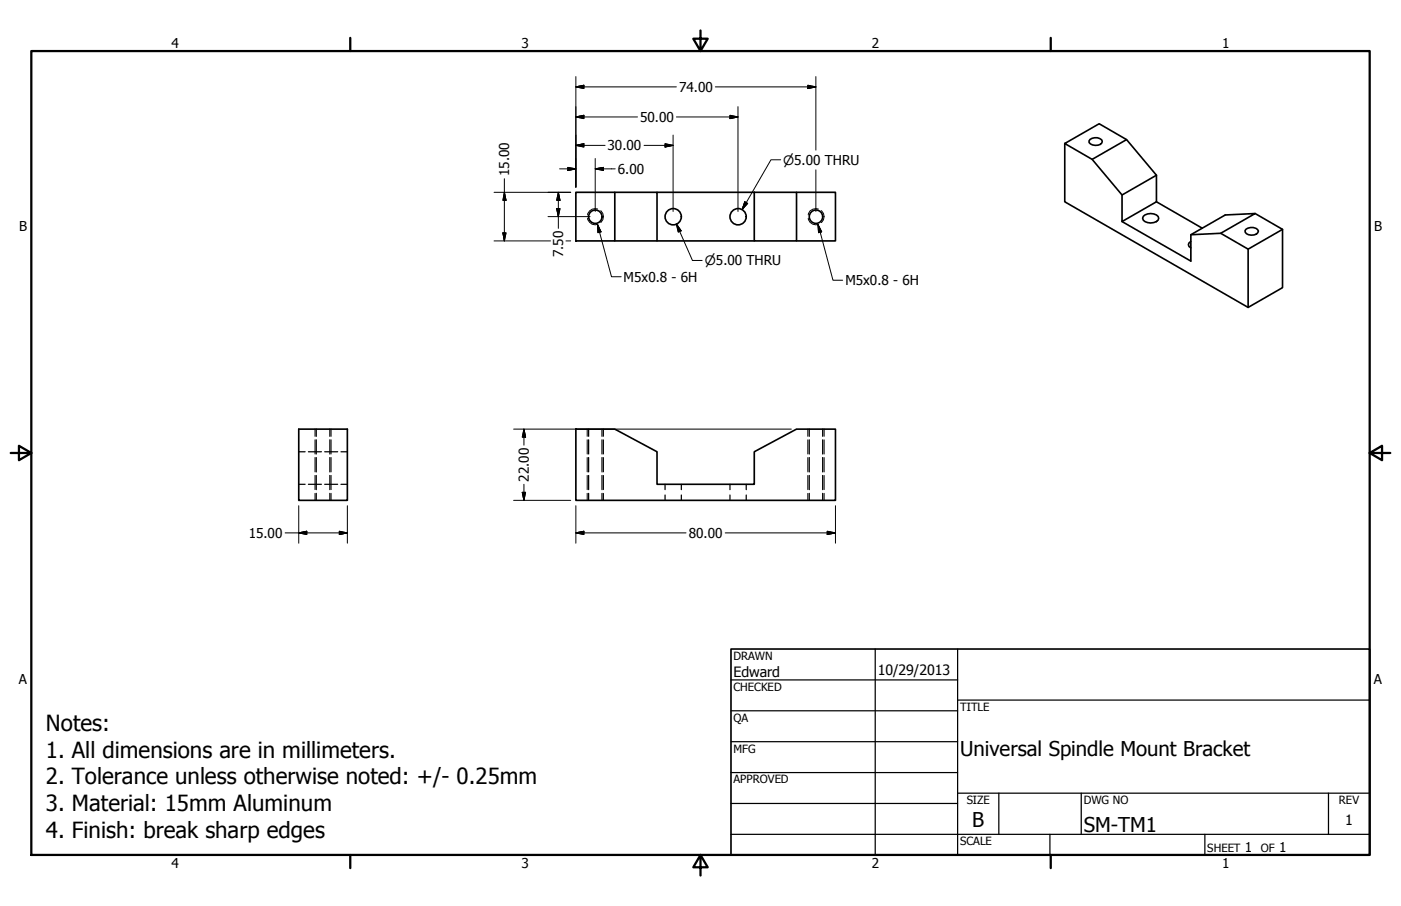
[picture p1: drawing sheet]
<svg xmlns="http://www.w3.org/2000/svg" width="432mm" height="279mm" viewBox="0 0 432 279" stroke-linecap="round" stroke-linejoin="round" font-family="sans-serif">
<!-- layer: Visible (ANSI) -->
<g fill="none" stroke="#000" stroke-width=".51">
<path d="M177.5 59.3h12v15h-12zM189.5 59.3h13v15h-13M202.5 59.3h30v15h13v-15h-13M245.5 59.3h12v15h-12M328.2 44.3l10.6-6.1 8.4 4.9-10.6 6zM328.2 44.3v17.9l56.5 32.6M336 43a2.54 2.54 0 0 1 3.7 .6 2.36 2.36 0 0 1-4 .3v-.5zM347.2 43.1l9.2 10.9-10.6 6.1-9.2-11M356.4 54v8.2l-10.6 6.1v-8.2M202.5 74.3h30M345.8 68.3l21.2 12.2v-8.1l10.6-6.1 9.2-.5-10.6 6.1-9.2 .5M352.4 66.7a3.4 3.4 0 0 1 4.5 0l.2 .6a2.44 2.44 0 0 1-3.4 1.3l-1.3-.7-.2-.6z"/>
<path d="M356.4 62.2l14.1 8.2M367 74.4l-.7 1 .2 .6 .5 .5M384 70.7a2.63 2.63 0 0 1 3.9 .5 2.38 2.38 0 0 1-4.1 .4l-.1-.5zM386.8 65.8l8.5 4.9-10.6 6.1-8.5-4.9M395.3 70.7v18l-10.6 6.1v-18M92.1 132.3h15v22h-15zM177.5 132.3h12l13 7v10.1h30v-10.1l13-7h12v22h-80z"/>
<circle cx="183.5" cy="66.8" r="2.06"/>
<circle cx="207.5" cy="66.8" r="2.51"/>
<circle cx="227.5" cy="66.8" r="2.51"/>
<circle cx="251.5" cy="66.8" r="2.06"/>
</g>
<!-- layer: Hidden (ANSI) -->
<g fill="none" stroke="#000" stroke-width=".38">
<path d="M92.1 139.3h1.9M95.1 139.3h4M97.5 132.3v2.3M97.5 135.6v4.4M100.1 139.3h4M101.7 132.3v2.3M101.7 135.6v4.4M105.1 139.3h2M181.4 132.3v2.3M181.4 135.6v4.4M185.5 132.3v2.3M185.5 135.6v4.4"/>
<path d="M249.4 132.3v2.3M249.4 135.6v4.4M253.6 132.3v2.3M253.6 135.6v4.4M92.1 149.4h1.9M95.1 149.4h4M97.5 141.1v4.4M97.5 146.6v4.4M97.5 152.1v2.2M100.1 149.4h4M101.7 141.1v4.4M101.7 146.6v4.4"/>
<path d="M101.7 152.1v2.2M105.1 149.4h2M181.4 141.1v4.4M181.4 146.6v4.4M181.4 152.1v2.2M185.5 141.1v4.4M185.5 146.6v4.4M185.5 152.1v2.2M205 149.4v1.6M205 152.7v1.6M210 149.4v1.6M210 152.7v1.6"/>
<path d="M225 149.4v1.6M225 152.7v1.6M230 149.4v1.6M230 152.7v1.6M249.4 141.1v4.4M249.4 146.6v4.4M249.4 152.1v2.2M253.6 141.1v4.4M253.6 146.6v4.4M253.6 152.1v2.2"/>
</g>
<!-- layer: Hidden Narrow (ANSI) -->
<g fill="none" stroke="#000" stroke-width=".31">
<path d="M181.1 67.3a2.34 2.34 0 0 0 3.1 1.9M184.2 64.5a2.37 2.37 0 0 0-3.1 1.8M185.2 65a2.47 2.47 0 0 1 0 3.6M249.1 67.3a2.26 2.26 0 0 0 3.1 1.9M252.2 64.5a2.37 2.37 0 0 0-3.1 1.8M253.1 65a2.35 2.35 0 0 1 0 3.6M97.1 132.3v2.3M97.1 135.6v4.4M102 132.3v2.3M102 135.6v4.4M181 132.3v2.3M181 135.6v4.4"/>
<path d="M186 132.3v2.3M186 135.6v4.4M249 132.3v2.3M249 135.6v4.4M254 132.3v2.3M254 135.6v4.4M97.1 141.1v4.4M97.1 146.6v4.4M97.1 152.1v2.2M102 141.1v4.4M102 146.6v4.4M102 152.1v2.2"/>
<path d="M181 141.1v4.4M181 146.6v4.4M181 152.1v2.2M186 141.1v4.4M186 146.6v4.4M186 152.1v2.2M249 141.1v4.4M249 146.6v4.4M249 152.1v2.2M254 141.1v4.4M254 146.6v4.4M254 152.1v2.2"/>
</g>
<!-- layer: Border (ANSI) -->
<path d="M9.7 15.7h412.4v248h-412.4zM107.9 11.7v4M215.9 9.4v6.3l-2.2-3.8h4.4l-2.2 3.8M323.8 11.7v4M3.3 139.7h6.4l-3.9-2.2v4.4l3.9-2.2M422.1 139.7l3.9 2.2v-4.4l-3.9 2.2h6.4M107.9 263.7v4M215.9 263.7l2.2 3.8h-4.4l2.2-3.8v6.3M323.8 263.7v4" fill="none" stroke="#000" stroke-width=".7"/>
<!-- layer: Title (ANSI) -->
<g fill="none" stroke="#000" stroke-width=".38">
<path d="M225.3 209.7h69.8M225.3 219.2h69.8M269.7 200.2v63.5M295.1 215.9h127M295.1 200.2v63.5M225.3 228.7h69.8M225.3 238.3h69.8M225.3 257.3h196.8M225.3 247.8h69.8M295.1 244.6h127M307.8 244.6v12.7M323.6 257.3v6.4"/>
<path d="M333.2 244.6v12.7M371.3 257.3v6.4M409.4 244.6v12.7"/>
</g>
<path d="M225.3 200.2h196.8v63.5h-196.8z" fill="none" stroke="#000" stroke-width=".51"/>
<!-- layer: Dimension (ANSI) -->
<g fill="none" stroke="#000" stroke-width=".31">
<path d="M177.5 36.1l2.5-.5v1zM177.5 26.8l2.5-.5v1zM177.5 23.6v34.1M177.5 36.1h19M177.5 26.8h31M208.5 36.1h19M220.5 26.8h31M225 35.6l2.5 .5-2.5 .5zM227.5 32.9v32.3M249 26.3l2.5 .5-2.5 .5zM251.5 23.6v22.7M152.3 59.3h23.6"/>
<path d="M155.4 59.3l.6 2.5h-1zM155.4 55.1v19.2M172.1 59.3l.5 2.5h-1zM172.1 59.3v11.1M172.5 52.1h5M175 51.6l2.5 .5-2.5 .5zM177.5 44.8l2.5-.5v1zM177.5 44.8h9M183.5 52.1l2.5-.5v1zM183.5 52.1h6.1M183.5 48.9v16.3M198.5 44.8h9"/>
<path d="M205 44.3l2.5 .5-2.5 .5zM207.5 41.7v23.5M251.5 52.4v12.8M152.3 74.3h17.4M155 71.8h1l-.6 2.5zM168.9 66.8h13M171.6 64.3h1l-.5 2.5zM174.4 74.3h1.5M158.3 132.3h85.6M161.5 132.3l.5 2.5h-1zM161.5 132.3v5M92.1 156v11.5"/>
<path d="M107.1 156v11.5M158.3 154.3h17.6M161 151.8h1l-.5 2.5zM161.5 149.4v4.9M177.5 156v11.5M257.5 156v11.5M87.9 164.3h19.2M92.1 164.3l2.5-.5v1zM104.6 163.8l2.5 .5-2.5 .5zM177.5 164.3l2.5-.5v1zM177.5 164.3h34M223.5 164.3h34"/>
<path d="M255 163.8l2.5 .5-2.5 .5z"/>
</g>
<g fill="#000" stroke="#000" stroke-width=".31">
<path d="M177.5 36.1l2.5-.5zM177.5 36.1l2.5-.5v1zM177.5 26.8l2.5-.5zM177.5 26.8l2.5-.5v1zM225 36.6l2.5-.5zM225 35.6l2.5 .5-2.5 .5zM249 27.3l2.5-.5zM249 26.3l2.5 .5-2.5 .5zM175 52.6l2.5-.5zM175 51.6l2.5 .5-2.5 .5zM177.5 44.8l2.5-.5zM177.5 44.8l2.5-.5v1z"/>
<path d="M183.5 52.1l2.5-.5zM183.5 52.1l2.5-.5v1zM205 45.3l2.5-.5zM205 44.3l2.5 .5-2.5 .5zM155 71.8l.4 2.5zM155 71.8h1l-.6 2.5zM155.4 59.3l.6 2.5zM155.4 59.3l.6 2.5h-1zM171.6 64.3l.5 2.5zM171.6 64.3h1l-.5 2.5zM172.1 59.3l.5 2.5zM172.1 59.3l.5 2.5h-1z"/>
<path d="M161.5 132.3l.5 2.5zM161.5 132.3l.5 2.5h-1zM161 151.8l.5 2.5zM161 151.8h1l-.5 2.5zM92.1 164.3l2.5-.5zM92.1 164.3l2.5-.5v1zM104.6 164.8l2.5-.5zM104.6 163.8l2.5 .5-2.5 .5zM177.5 164.3l2.5-.5zM177.5 164.3l2.5-.5v1zM255 164.8l2.5-.5zM255 163.8l2.5 .5-2.5 .5z"/>
</g>
<!-- layer: Symbol (ANSI) -->
<path d="M240.6 49.3h-3l-8.9 15.3M184.1 69.2l1.1 2.3-.9 .3zM184.1 69.2l4.4 16.1h3M208.5 69.1l1.4 2.1-.9 .4zM208.5 69.1l4.9 11.2h3M229.6 62.2l.8 .5-1.7 1.9zM252.1 69.2l1.1 2.3-.9 .3zM252.1 69.2l4.6 17.2h3" fill="none" stroke="#000" stroke-width=".31"/>
<path d="M184.1 69.2l1.1 2.3zM184.1 69.2l1.1 2.3-.9 .3zM208.5 69.1l1.4 2.1zM208.5 69.1l1.4 2.1-.9 .4zM229.6 62.2l-.9 2.4zM229.6 62.2l.8 .5-1.7 1.9zM252.1 69.2l1.1 2.3zM252.1 69.2l1.1 2.3-.9 .3z" fill="#000" stroke="#000" stroke-width=".31"/>
<g font-size="6.9">
<text x="14.2" y="225.4">Notes:</text>
<text x="14.2" y="233.6">1. All dimensions are in millimeters.</text>
<text x="14.2" y="241.8">2. Tolerance unless otherwise noted: +/- 0.25mm</text>
<text x="14.2" y="250.1">3. Material: 15mm Aluminum</text>
<text x="14.2" y="258.3">4. Finish: break sharp edges</text>
</g>
<g font-size="6.3">
<text x="295.9" y="233.1">Universal Spindle Mount Bracket</text>
<text x="299.7" y="255.1">B</text>
<text x="334" y="256.5">SM-TM1</text>
</g>
<g font-size="4.4">
<text x="226.1" y="208.9">Edward</text>
<text x="270.5" y="208.2">10/29/2013</text>
<text x="414.6" y="254.4">1</text>
</g>
<g font-size="4.2">
<text x="52.8" y="14.7">4</text>
<text x="160.8" y="14.7">3</text>
<text x="268.7" y="14.7">2</text>
<text x="376.7" y="14.7">1</text>
<text x="209.3" y="28.3">74.00</text>
<text x="197.3" y="37.6">50.00</text>
<text x="187.3" y="46.4">30.00</text>
<text x="190.4" y="53.6">6.00</text>
<text x="157" y="54.3" transform="rotate(-90 157 54.3)">15.00</text>
<text x="5.9" y="71.4">B</text>
<text x="423.5" y="71.4">B</text>
<text x="173.6" y="79.4" transform="rotate(-90 173.6 79.4)">7.50</text>
<text x="192.2" y="86.9">M5x0.8 - 6H</text>
<text x="260.5" y="87.9">M5x0.8 - 6H</text>
<text x="163" y="148.5" transform="rotate(-90 163 148.5)">22.00</text>
<text x="76.6" y="165.9">15.00</text>
<text x="212.3" y="165.9">80.00</text>
<text x="5.8" y="211.1">A</text>
<text x="423.4" y="211.1">A</text>
<text x="383.7" y="262.8">1</text>
<text x="394.2" y="262.8">1</text>
<text x="52.8" y="267.7">4</text>
<text x="160.8" y="267.7">3</text>
<text x="268.7" y="267.7">2</text>
<text x="376.7" y="267.7">1</text>
</g>
<g font-size="4">
<text x="241.4" y="50.8">⌀5.00 THRU</text>
<text x="217.2" y="81.9">⌀5.00 THRU</text>
</g>
<g font-size="3.5">
<text x="226.1" y="203.5">DRAWN</text>
<text x="226.1" y="213">CHECKED</text>
<text x="295.9" y="219.2">TITLE</text>
<text x="226.1" y="222.6">QA</text>
<text x="226.1" y="232.1">MFG</text>
<text x="226.1" y="241.6">APPROVED</text>
<text x="297.9" y="248">SIZE</text>
<text x="334" y="248">DWG NO</text>
<text x="412.7" y="247.9">REV</text>
<text x="295.9" y="260.7">SCALE</text>
<text x="372.1" y="262.8">SHEET</text>
<text x="388.6" y="262.8">OF</text>
</g>
</svg>
